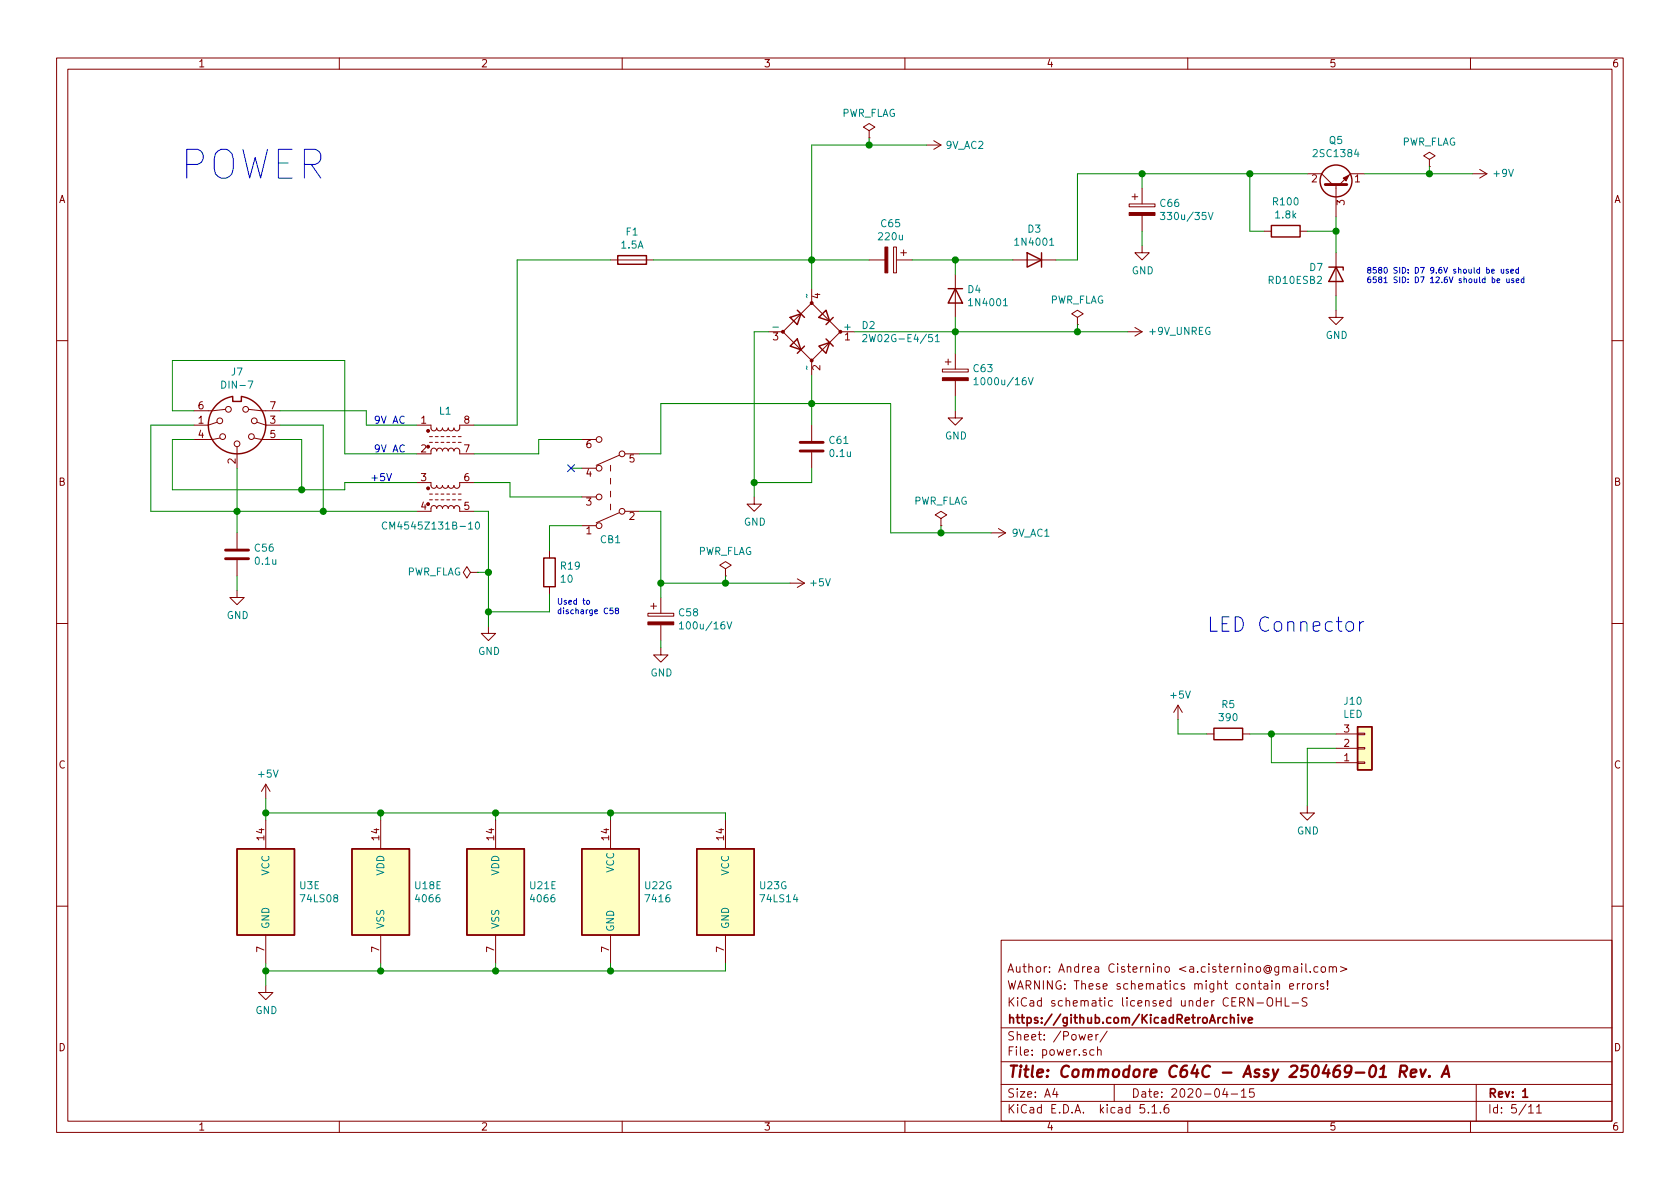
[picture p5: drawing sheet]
EESchema Schematic File Version 4
EELAYER 30 0
EELAYER END
$Descr A4 11693 8268
encoding utf-8
Sheet 5 11
Title "Commodore C64C - Assy 250469-01 Rev. A"
Date "2020-04-15"
Rev "1"
Comp "https://github.com/KicadRetroArchive"
Comment1 "KiCad schematic licensed under CERN-OHL-S"
Comment2 "WARNING: These schematics might contain errors!"
Comment3 "Author: Andrea Cisternino <a.cisternino@gmail.com>"
Comment4 ""
$EndDescr
$Comp
L 4xxx:4066 U?
U 5 1
P 2650 6200
AR Path="/5E1CEE0C/5E849CC4" Ref="U?"  Part="5" 
AR Path="/5E849CC4" Ref="U?"  Part="5" 
AR Path="/5E8458FD/5E849CC4" Ref="U18"  Part="5" 
F 0 "U18" H 2880 6246 50  0000 L CNN
F 1 "4066" H 2880 6155 50  0000 L CNN
F 2 "Package_DIP:DIP-14_W7.62mm_Socket" H 2650 6200 50  0001 C CNN
F 3 "http://www.ti.com/lit/ds/symlink/cd4066b.pdf" H 2650 6200 50  0001 C CNN
	5    2650 6200
	1    0    0    -1  
$EndComp
$Comp
L power:+5V #PWR?
U 1 1
P 1850 5550
AR Path="/5E1CEE0C/5E849CCA" Ref="#PWR?"  Part="1" 
AR Path="/5E849CCA" Ref="#PWR?"  Part="1" 
AR Path="/5E8458FD/5E849CCA" Ref="#PWR0133"  Part="1" 
F 0 "#PWR0133" H 1850 5400 50  0001 C CNN
F 1 "+5V" H 1865 5723 50  0000 C CNN
F 2 "" H 1850 5550 50  0001 C CNN
F 3 "" H 1850 5550 50  0001 C CNN
	1    1850 5550
	1    0    0    -1  
$EndComp
$Comp
L power:GND #PWR?
U 1 1
P 1850 6850
AR Path="/5E1CEE0C/5E849CD0" Ref="#PWR?"  Part="1" 
AR Path="/5E849CD0" Ref="#PWR?"  Part="1" 
AR Path="/5E8458FD/5E849CD0" Ref="#PWR0134"  Part="1" 
F 0 "#PWR0134" H 1850 6600 50  0001 C CNN
F 1 "GND" H 1855 6677 50  0000 C CNN
F 2 "" H 1850 6850 50  0001 C CNN
F 3 "" H 1850 6850 50  0001 C CNN
	1    1850 6850
	1    0    0    -1  
$EndComp
Wire Wire Line
	1850 6700 1850 6750
Wire Wire Line
	1850 5550 1850 5650
$Comp
L 74xx:74LS14 U?
U 7 1
P 5050 6200
AR Path="/5E1CEE0C/5E849CD8" Ref="U?"  Part="7" 
AR Path="/5E849CD8" Ref="U?"  Part="7" 
AR Path="/5E8458FD/5E849CD8" Ref="U23"  Part="7" 
F 0 "U23" H 5280 6246 50  0000 L CNN
F 1 "74LS14" H 5280 6155 50  0000 L CNN
F 2 "Package_DIP:DIP-14_W7.62mm_Socket" H 5050 6200 50  0001 C CNN
F 3 "http://www.ti.com/lit/gpn/sn74LS14" H 5050 6200 50  0001 C CNN
	7    5050 6200
	1    0    0    -1  
$EndComp
Wire Wire Line
	1850 5650 2650 5650
Wire Wire Line
	2650 5650 2650 5700
Connection ~ 1850 5650
Wire Wire Line
	1850 5650 1850 5700
Wire Wire Line
	1850 6750 2650 6750
Wire Wire Line
	2650 6750 2650 6700
Connection ~ 1850 6750
Wire Wire Line
	1850 6750 1850 6850
$Comp
L krl_74xx:7416 U22
U 7 1
P 4250 6200
F 0 "U22" H 4480 6246 50  0000 L CNN
F 1 "7416" H 4480 6155 50  0000 L CNN
F 2 "Package_DIP:DIP-14_W7.62mm_Socket" H 4250 6200 50  0001 C CNN
F 3 "https://www.ti.com/lit/ds/symlink/sn7416.pdf" H 4250 6200 50  0001 C CNN
	7    4250 6200
	1    0    0    -1  
$EndComp
$Comp
L 74xx:74LS08 U3
U 5 1
P 1850 6200
F 0 "U3" H 2080 6246 50  0000 L CNN
F 1 "74LS08" H 2080 6155 50  0000 L CNN
F 2 "Package_DIP:DIP-14_W7.62mm_Socket" H 1850 6200 50  0001 C CNN
F 3 "http://www.ti.com/lit/gpn/sn74LS08" H 1850 6200 50  0001 C CNN
	5    1850 6200
	1    0    0    -1  
$EndComp
Wire Wire Line
	2650 5650 3450 5650
Wire Wire Line
	5050 5650 5050 5700
Connection ~ 2650 5650
Wire Wire Line
	4250 5700 4250 5650
Connection ~ 4250 5650
Wire Wire Line
	4250 5650 5050 5650
Wire Wire Line
	2650 6750 3450 6750
Wire Wire Line
	5050 6750 5050 6700
Connection ~ 2650 6750
Wire Wire Line
	4250 6750 4250 6700
Connection ~ 4250 6750
Wire Wire Line
	4250 6750 5050 6750
$Comp
L 4xxx:4066 U21
U 5 1
P 3450 6200
F 0 "U21" H 3680 6246 50  0000 L CNN
F 1 "4066" H 3680 6155 50  0000 L CNN
F 2 "Package_DIP:DIP-14_W7.62mm_Socket" H 3450 6200 50  0001 C CNN
F 3 "http://www.ti.com/lit/ds/symlink/cd4066b.pdf" H 3450 6200 50  0001 C CNN
	5    3450 6200
	1    0    0    -1  
$EndComp
Wire Wire Line
	3450 6700 3450 6750
Connection ~ 3450 6750
Wire Wire Line
	3450 6750 4250 6750
Wire Wire Line
	3450 5700 3450 5650
Connection ~ 3450 5650
Wire Wire Line
	3450 5650 4250 5650
$Comp
L Connector:DIN-7 J7
U 1 1
P 1650 2950
F 0 "J7" H 1650 2583 50  0000 C CNN
F 1 "DIN-7" H 1650 2674 50  0000 C CNN
F 2 "krl_Connector_DIN:C64_Original_DIN-7_Circular" H 1650 2950 50  0001 C CNN
F 3 "http://www.mouser.com/ds/2/18/40_c091_abd_e-75918.pdf" H 1650 2950 50  0001 C CNN
	1    1650 2950
	1    0    0    1   
$EndComp
$Comp
L krl_Filter:CM4545Z131B-10 L1
U 1 1
P 3100 3250
F 0 "L1" H 3100 3650 50  0000 C CNN
F 1 "CM4545Z131B-10" H 3000 2850 50  0000 C CNN
F 2 "krl_Filter:Laird_CM4545Z131B-10" H 3150 2950 50  0001 C CNN
F 3 "" H 3550 3345 50  0001 C CNN
	1    3100 3250
	1    0    0    -1  
$EndComp
Wire Wire Line
	1350 2950 1050 2950
Wire Wire Line
	1050 2950 1050 3550
Wire Wire Line
	1050 3550 1650 3550
Wire Wire Line
	1650 3250 1650 3550
Connection ~ 1650 3550
Wire Wire Line
	1650 3550 2250 3550
Wire Wire Line
	1950 2950 2250 2950
Wire Wire Line
	2250 2950 2250 3550
$Comp
L Device:C C56
U 1 1
P 1650 3850
F 0 "C56" H 1765 3896 50  0000 L CNN
F 1 "0.1u" H 1765 3805 50  0000 L CNN
F 2 "Capacitor_THT:C_Disc_D4.7mm_W2.5mm_P5.00mm" H 1688 3700 50  0001 C CNN
F 3 "~" H 1650 3850 50  0001 C CNN
	1    1650 3850
	1    0    0    -1  
$EndComp
$Comp
L power:GND #PWR0135
U 1 1
P 1650 4100
F 0 "#PWR0135" H 1650 3850 50  0001 C CNN
F 1 "GND" H 1655 3927 50  0000 C CNN
F 2 "" H 1650 4100 50  0001 C CNN
F 3 "" H 1650 4100 50  0001 C CNN
	1    1650 4100
	1    0    0    -1  
$EndComp
Wire Wire Line
	1650 4000 1650 4100
$Comp
L power:GND #PWR0136
U 1 1
P 3400 4350
F 0 "#PWR0136" H 3400 4100 50  0001 C CNN
F 1 "GND" H 3405 4177 50  0000 C CNN
F 2 "" H 3400 4350 50  0001 C CNN
F 3 "" H 3400 4350 50  0001 C CNN
	1    3400 4350
	1    0    0    -1  
$EndComp
Wire Wire Line
	3300 3550 3400 3550
Wire Wire Line
	1350 3050 1200 3050
Wire Wire Line
	1200 3050 1200 3400
Wire Wire Line
	1200 3400 2100 3400
Wire Wire Line
	1950 3050 2100 3050
Wire Wire Line
	2100 3050 2100 3400
Connection ~ 2100 3400
Wire Wire Line
	2100 3400 2400 3400
Connection ~ 2250 3550
Wire Wire Line
	1650 3700 1650 3550
Wire Wire Line
	2250 3550 2900 3550
Wire Wire Line
	1350 2850 1200 2850
Wire Wire Line
	1200 2850 1200 2500
Wire Wire Line
	1200 2500 2400 2500
Wire Wire Line
	2400 2500 2400 3150
Wire Wire Line
	2400 3150 2900 3150
Wire Wire Line
	1950 2850 2550 2850
Wire Wire Line
	2550 2850 2550 2950
Wire Wire Line
	2550 2950 2900 2950
$Comp
L Device:Fuse F1
U 1 1
P 4400 1800
F 0 "F1" V 4203 1800 50  0000 C CNN
F 1 "1.5A" V 4294 1800 50  0000 C CNN
F 2 "250469-01:Fuseclip_Cylinder-6.3x32mm" V 4330 1800 50  0001 C CNN
F 3 "~" H 4400 1800 50  0001 C CNN
	1    4400 1800
	0    1    1    0   
$EndComp
$Comp
L Device:CP C58
U 1 1
P 4600 4300
F 0 "C58" H 4718 4346 50  0000 L CNN
F 1 "100u/16V" H 4718 4255 50  0000 L CNN
F 2 "Capacitor_THT:CP_Radial_D10.0mm_P5.00mm" H 4638 4150 50  0001 C CNN
F 3 "~" H 4600 4300 50  0001 C CNN
	1    4600 4300
	1    0    0    -1  
$EndComp
$Comp
L Device:C C61
U 1 1
P 5650 3100
F 0 "C61" H 5765 3146 50  0000 L CNN
F 1 "0.1u" H 5765 3055 50  0000 L CNN
F 2 "Capacitor_THT:C_Disc_D4.7mm_W2.5mm_P5.00mm" H 5688 2950 50  0001 C CNN
F 3 "~" H 5650 3100 50  0001 C CNN
	1    5650 3100
	1    0    0    -1  
$EndComp
Wire Wire Line
	3300 3150 3750 3150
Wire Wire Line
	3300 2950 3600 2950
Wire Wire Line
	3600 2950 3600 1800
Wire Wire Line
	3600 1800 4250 1800
Wire Wire Line
	4450 3150 4600 3150
Wire Wire Line
	4600 3150 4600 2800
Wire Wire Line
	4550 1800 5650 1800
Wire Wire Line
	5650 1800 5650 2000
$Comp
L power:GND #PWR04
U 1 1
P 5250 3450
F 0 "#PWR04" H 5250 3200 50  0001 C CNN
F 1 "GND" H 5255 3277 50  0000 C CNN
F 2 "" H 5250 3450 50  0001 C CNN
F 3 "" H 5250 3450 50  0001 C CNN
	1    5250 3450
	1    0    0    -1  
$EndComp
Wire Wire Line
	5650 2800 5650 2600
Wire Wire Line
	5650 3350 5650 3250
Wire Wire Line
	4600 2800 5650 2800
Wire Wire Line
	5350 2300 5250 2300
Wire Wire Line
	5250 2300 5250 3350
Connection ~ 5250 3350
Wire Wire Line
	5250 3350 5650 3350
Wire Wire Line
	5250 3350 5250 3450
Wire Wire Line
	5650 2800 5650 2950
Connection ~ 5650 2800
Wire Wire Line
	4450 3550 4600 3550
Wire Wire Line
	4600 3550 4600 4050
Wire Wire Line
	4600 4050 5050 4050
Wire Wire Line
	4600 4150 4600 4050
Connection ~ 4600 4050
$Comp
L power:GND #PWR03
U 1 1
P 4600 4500
F 0 "#PWR03" H 4600 4250 50  0001 C CNN
F 1 "GND" H 4605 4327 50  0000 C CNN
F 2 "" H 4600 4500 50  0001 C CNN
F 3 "" H 4600 4500 50  0001 C CNN
	1    4600 4500
	1    0    0    -1  
$EndComp
Wire Wire Line
	4600 4500 4600 4450
$Comp
L power:PWR_FLAG #FLG01
U 1 1
P 5050 4000
F 0 "#FLG01" H 5050 4075 50  0001 C CNN
F 1 "PWR_FLAG" H 5050 4173 50  0000 C CNN
F 2 "" H 5050 4000 50  0001 C CNN
F 3 "~" H 5050 4000 50  0001 C CNN
	1    5050 4000
	1    0    0    -1  
$EndComp
Wire Wire Line
	5050 4000 5050 4050
Connection ~ 5050 4050
Wire Wire Line
	5050 4050 5500 4050
Text Notes 2575 3350 0    50   ~ 0
+5V
Text Notes 2600 3150 0    50   ~ 0
9V AC
Text Notes 2600 2950 0    50   ~ 0
9V AC
Wire Wire Line
	5650 1800 6050 1800
Connection ~ 5650 1800
Wire Wire Line
	5650 2800 6200 2800
Wire Wire Line
	5650 1800 5650 1000
Wire Wire Line
	5650 1000 6050 1000
$Comp
L Device:CP C65
U 1 1
P 6200 1800
F 0 "C65" V 5945 1800 50  0000 C CNN
F 1 "220u" V 6036 1800 50  0000 C CNN
F 2 "Capacitor_THT:CP_Radial_D10.0mm_P5.00mm" H 6238 1650 50  0001 C CNN
F 3 "~" H 6200 1800 50  0001 C CNN
	1    6200 1800
	0    1    1    0   
$EndComp
$Comp
L Diode:1N4001 D3
U 1 1
P 7200 1800
F 0 "D3" H 7200 2017 50  0000 C CNN
F 1 "1N4001" H 7200 1926 50  0000 C CNN
F 2 "Diode_THT:D_DO-41_SOD81_P5.08mm_Vertical_KathodeUp" H 7200 1625 50  0001 C CNN
F 3 "http://www.vishay.com/docs/88503/1n4001.pdf" H 7200 1800 50  0001 C CNN
	1    7200 1800
	-1   0    0    -1  
$EndComp
$Comp
L Diode:1N4001 D4
U 1 1
P 6650 2050
F 0 "D4" V 6604 2130 50  0000 L CNN
F 1 "1N4001" V 6695 2130 50  0000 L CNN
F 2 "Diode_THT:D_DO-41_SOD81_P5.08mm_Vertical_KathodeUp" H 6650 1875 50  0001 C CNN
F 3 "http://www.vishay.com/docs/88503/1n4001.pdf" H 6650 2050 50  0001 C CNN
	1    6650 2050
	0    1    1    0   
$EndComp
Wire Wire Line
	6350 1800 6650 1800
Wire Wire Line
	5950 2300 6650 2300
Wire Wire Line
	6650 2300 6650 2200
Connection ~ 6650 2300
Wire Wire Line
	6650 2300 7500 2300
Wire Wire Line
	6650 1900 6650 1800
Connection ~ 6650 1800
Wire Wire Line
	6650 1800 7050 1800
Wire Wire Line
	6200 2800 6200 3700
Wire Wire Line
	6200 3700 6550 3700
$Comp
L Device:CP C63
U 1 1
P 6650 2600
F 0 "C63" H 6768 2646 50  0000 L CNN
F 1 "1000u/16V" H 6768 2555 50  0000 L CNN
F 2 "Capacitor_THT:CP_Axial_L30.0mm_D15.0mm_P35.00mm_Horizontal" H 6688 2450 50  0001 C CNN
F 3 "~" H 6650 2600 50  0001 C CNN
	1    6650 2600
	1    0    0    -1  
$EndComp
Wire Wire Line
	6650 2450 6650 2300
$Comp
L power:GND #PWR07
U 1 1
P 6650 2850
F 0 "#PWR07" H 6650 2600 50  0001 C CNN
F 1 "GND" H 6655 2677 50  0000 C CNN
F 2 "" H 6650 2850 50  0001 C CNN
F 3 "" H 6650 2850 50  0001 C CNN
	1    6650 2850
	1    0    0    -1  
$EndComp
Wire Wire Line
	6650 2850 6650 2750
$Comp
L Device:CP C66
U 1 1
P 7950 1450
F 0 "C66" H 8068 1496 50  0000 L CNN
F 1 "330u/35V" H 8068 1405 50  0000 L CNN
F 2 "Capacitor_THT:CP_Radial_D12.5mm_P5.00mm" H 7988 1300 50  0001 C CNN
F 3 "~" H 7950 1450 50  0001 C CNN
	1    7950 1450
	1    0    0    -1  
$EndComp
Wire Wire Line
	7350 1800 7500 1800
Wire Wire Line
	7500 1800 7500 1200
Wire Wire Line
	7500 1200 7950 1200
Wire Wire Line
	7950 1300 7950 1200
Connection ~ 7950 1200
Wire Wire Line
	7950 1200 8700 1200
$Comp
L power:GND #PWR010
U 1 1
P 7950 1700
F 0 "#PWR010" H 7950 1450 50  0001 C CNN
F 1 "GND" H 7955 1527 50  0000 C CNN
F 2 "" H 7950 1700 50  0001 C CNN
F 3 "" H 7950 1700 50  0001 C CNN
	1    7950 1700
	1    0    0    -1  
$EndComp
Wire Wire Line
	7950 1700 7950 1600
$Comp
L krl_Transistor_BJT:2SC1384 Q5
U 1 1
P 9300 1300
AR Path="/5E795972" Ref="Q5"  Part="1" 
AR Path="/5E8458FD/5E795972" Ref="Q5"  Part="1" 
F 0 "Q5" V 9629 1300 50  0000 C CNN
F 1 "2SC1384" V 9538 1300 50  0000 C CNN
F 2 "Package_TO_SOT_THT:TO-92_Inline_Wide" H 9500 1225 50  0001 L CIN
F 3 "http://www.unisonic.com.tw/datasheet/2SC1384.pdf" H 9300 1300 50  0001 L CNN
	1    9300 1300
	0    -1   -1   0   
$EndComp
$Comp
L Device:R R100
U 1 1
P 8950 1600
F 0 "R100" V 8743 1600 50  0000 C CNN
F 1 "1.8k" V 8834 1600 50  0000 C CNN
F 2 "Resistor_THT:R_Axial_DIN0207_L6.3mm_D2.5mm_P5.08mm_Vertical" V 8880 1600 50  0001 C CNN
F 3 "~" H 8950 1600 50  0001 C CNN
	1    8950 1600
	0    1    1    0   
$EndComp
Wire Wire Line
	8800 1600 8700 1600
Wire Wire Line
	8700 1600 8700 1200
Connection ~ 8700 1200
Wire Wire Line
	8700 1200 9100 1200
Wire Wire Line
	9300 1500 9300 1600
Wire Wire Line
	9100 1600 9300 1600
Connection ~ 9300 1600
Wire Wire Line
	9300 1600 9300 1750
$Comp
L power:GND #PWR013
U 1 1
P 9300 2150
F 0 "#PWR013" H 9300 1900 50  0001 C CNN
F 1 "GND" H 9305 1977 50  0000 C CNN
F 2 "" H 9300 2150 50  0001 C CNN
F 3 "" H 9300 2150 50  0001 C CNN
	1    9300 2150
	1    0    0    -1  
$EndComp
Wire Wire Line
	9300 2150 9300 2050
Text Notes 9510 1970 0    40   ~ 0
8580 SID: D7 9.6V should be used\n6581 SID: D7 12.6V should be used
Wire Wire Line
	9500 1200 9950 1200
$Comp
L 250469-01:+9V_UNREG #PWR09
U 1 1
P 7850 2300
F 0 "#PWR09" H 7850 2150 50  0001 C CNN
F 1 "+9V_UNREG" V 7845 2440 50  0000 L CNN
F 2 "" H 7850 2300 50  0001 C CNN
F 3 "" H 7850 2300 50  0001 C CNN
	1    7850 2300
	0    1    1    0   
$EndComp
$Comp
L power:PWR_FLAG #FLG04
U 1 1
P 7500 2250
F 0 "#FLG04" H 7500 2325 50  0001 C CNN
F 1 "PWR_FLAG" H 7500 2423 50  0000 C CNN
F 2 "" H 7500 2250 50  0001 C CNN
F 3 "~" H 7500 2250 50  0001 C CNN
	1    7500 2250
	1    0    0    -1  
$EndComp
Wire Wire Line
	7500 2250 7500 2300
Connection ~ 7500 2300
Wire Wire Line
	7500 2300 7850 2300
$Comp
L 250469-01:9V_AC1 #PWR08
U 1 1
P 6900 3700
F 0 "#PWR08" H 6900 3550 50  0001 C CNN
F 1 "9V_AC1" V 6900 3840 50  0000 L CNN
F 2 "" H 6900 3700 50  0001 C CNN
F 3 "" H 6900 3700 50  0001 C CNN
	1    6900 3700
	0    1    1    0   
$EndComp
$Comp
L power:PWR_FLAG #FLG03
U 1 1
P 6550 3650
F 0 "#FLG03" H 6550 3725 50  0001 C CNN
F 1 "PWR_FLAG" H 6550 3823 50  0000 C CNN
F 2 "" H 6550 3650 50  0001 C CNN
F 3 "~" H 6550 3650 50  0001 C CNN
	1    6550 3650
	1    0    0    -1  
$EndComp
Wire Wire Line
	6550 3650 6550 3700
Connection ~ 6550 3700
Wire Wire Line
	6550 3700 6900 3700
$Comp
L power:+9V #PWR014
U 1 1
P 10250 1200
F 0 "#PWR014" H 10250 1050 50  0001 C CNN
F 1 "+9V" V 10245 1335 50  0000 L CNN
F 2 "" H 10250 1200 50  0001 C CNN
F 3 "" H 10250 1200 50  0001 C CNN
	1    10250 1200
	0    1    1    0   
$EndComp
$Comp
L power:PWR_FLAG #FLG05
U 1 1
P 9950 1150
F 0 "#FLG05" H 9950 1225 50  0001 C CNN
F 1 "PWR_FLAG" H 9950 1323 50  0000 C CNN
F 2 "" H 9950 1150 50  0001 C CNN
F 3 "~" H 9950 1150 50  0001 C CNN
	1    9950 1150
	1    0    0    -1  
$EndComp
Wire Wire Line
	9950 1150 9950 1200
Connection ~ 9950 1200
Wire Wire Line
	9950 1200 10250 1200
$Comp
L 250469-01:9V_AC2 #PWR06
U 1 1
P 6450 1000
F 0 "#PWR06" H 6450 850 50  0001 C CNN
F 1 "9V_AC2" V 6450 1130 50  0000 L CNN
F 2 "" H 6450 1000 50  0001 C CNN
F 3 "" H 6450 1000 50  0001 C CNN
	1    6450 1000
	0    1    1    0   
$EndComp
$Comp
L power:PWR_FLAG #FLG02
U 1 1
P 6050 950
F 0 "#FLG02" H 6050 1025 50  0001 C CNN
F 1 "PWR_FLAG" H 6050 1123 50  0000 C CNN
F 2 "" H 6050 950 50  0001 C CNN
F 3 "~" H 6050 950 50  0001 C CNN
	1    6050 950 
	1    0    0    -1  
$EndComp
Wire Wire Line
	6050 950  6050 1000
Connection ~ 6050 1000
Wire Wire Line
	6050 1000 6450 1000
$Comp
L power:+5V #PWR05
U 1 1
P 5500 4050
F 0 "#PWR05" H 5500 3900 50  0001 C CNN
F 1 "+5V" V 5495 4180 50  0000 L CNN
F 2 "" H 5500 4050 50  0001 C CNN
F 3 "" H 5500 4050 50  0001 C CNN
	1    5500 4050
	0    1    1    0   
$EndComp
$Comp
L krl_Diode:RD10ESB2 D7
U 1 1
P 9300 1900
F 0 "D7" V 9250 1710 50  0000 L CNN
F 1 "RD10ESB2" V 9340 1420 50  0000 L CNN
F 2 "Diode_THT:D_DO-34_SOD68_P5.08mm_Vertical_KathodeUp" H 9300 1725 50  0001 C CNN
F 3 "" H 9300 1900 50  0001 C CNN
	1    9300 1900
	0    1    1    0   
$EndComp
$Comp
L Connector_Generic:Conn_01x03 J10
U 1 1
P 9500 5200
F 0 "J10" H 9418 4875 50  0000 C CNN
F 1 "LED" H 9418 4966 50  0000 C CNN
F 2 "Connector_PinHeader_2.54mm:PinHeader_1x03_P2.54mm_Vertical" H 9500 5200 50  0001 C CNN
F 3 "~" H 9500 5200 50  0001 C CNN
	1    9500 5200
	1    0    0    1   
$EndComp
$Comp
L power:+5V #PWR?
U 1 1
P 8200 5000
AR Path="/5E1CEE0C/5E6A0373" Ref="#PWR?"  Part="1" 
AR Path="/5E6A0373" Ref="#PWR?"  Part="1" 
AR Path="/5E8458FD/5E6A0373" Ref="#PWR011"  Part="1" 
F 0 "#PWR011" H 8200 4850 50  0001 C CNN
F 1 "+5V" H 8215 5173 50  0000 C CNN
F 2 "" H 8200 5000 50  0001 C CNN
F 3 "" H 8200 5000 50  0001 C CNN
	1    8200 5000
	1    0    0    -1  
$EndComp
$Comp
L power:GND #PWR012
U 1 1
P 9100 5600
F 0 "#PWR012" H 9100 5350 50  0001 C CNN
F 1 "GND" H 9105 5427 50  0000 C CNN
F 2 "" H 9100 5600 50  0001 C CNN
F 3 "" H 9100 5600 50  0001 C CNN
	1    9100 5600
	1    0    0    -1  
$EndComp
$Comp
L Device:R R5
U 1 1
P 8550 5100
F 0 "R5" V 8343 5100 50  0000 C CNN
F 1 "390" V 8434 5100 50  0000 C CNN
F 2 "Resistor_THT:R_Axial_DIN0207_L6.3mm_D2.5mm_P5.08mm_Vertical" V 8480 5100 50  0001 C CNN
F 3 "~" H 8550 5100 50  0001 C CNN
	1    8550 5100
	0    1    1    0   
$EndComp
Wire Wire Line
	8200 5000 8200 5100
Wire Wire Line
	8200 5100 8400 5100
Wire Wire Line
	8700 5100 8850 5100
Wire Wire Line
	8850 5100 8850 5300
Wire Wire Line
	8850 5300 9300 5300
Connection ~ 8850 5100
Wire Wire Line
	8850 5100 9300 5100
Wire Wire Line
	9300 5200 9100 5200
Wire Wire Line
	9100 5200 9100 5600
Text Notes 1250 1250 0    200  ~ 0
POWER
Text Notes 8400 4400 0    100  ~ 0
LED Connector
$Comp
L power:PWR_FLAG #FLG0102
U 1 1
P 3325 3975
F 0 "#FLG0102" H 3325 4050 50  0001 C CNN
F 1 "PWR_FLAG" V 3325 4275 50  0000 C CNN
F 2 "" H 3325 3975 50  0001 C CNN
F 3 "~" H 3325 3975 50  0001 C CNN
	1    3325 3975
	0    -1   -1   0   
$EndComp
Wire Wire Line
	2400 3350 2400 3400
Wire Wire Line
	2400 3350 2900 3350
Wire Wire Line
	3400 3550 3400 3975
Wire Wire Line
	3325 3975 3400 3975
Connection ~ 3400 3975
Wire Wire Line
	3400 3975 3400 4250
Wire Wire Line
	3550 3350 3550 3450
Wire Wire Line
	3550 3450 4050 3450
Wire Wire Line
	3300 3350 3550 3350
$Comp
L Device:R R19
U 1 1
P 3825 3975
F 0 "R19" H 3895 4021 50  0000 L CNN
F 1 "10" H 3895 3930 50  0000 L CNN
F 2 "Resistor_THT:R_Axial_DIN0309_L9.0mm_D3.2mm_P15.24mm_Horizontal" V 3755 3975 50  0001 C CNN
F 3 "~" H 3825 3975 50  0001 C CNN
	1    3825 3975
	1    0    0    -1  
$EndComp
Wire Wire Line
	4050 3650 3825 3650
Wire Wire Line
	3825 3650 3825 3825
Wire Wire Line
	3825 4125 3825 4250
Wire Wire Line
	3825 4250 3400 4250
Connection ~ 3400 4250
Wire Wire Line
	3400 4250 3400 4350
Wire Wire Line
	3750 3150 3750 3050
Wire Wire Line
	3750 3050 4050 3050
Wire Wire Line
	4050 3250 3975 3250
NoConn ~ 3975 3250
Text Notes 3875 4275 0    40   ~ 0
Used to\ndischarge C58
$Comp
L Device:D_Bridge_+A-A D2
U 1 1
P 5650 2300
F 0 "D2" H 5994 2346 50  0000 L CNN
F 1 "2W02G-E4/51" H 5994 2255 50  0000 L CNN
F 2 "Diode_THT:Diode_Bridge_Round_D9.8mm" H 5650 2300 50  0001 C CNN
F 3 "~" H 5650 2300 50  0001 C CNN
	1    5650 2300
	1    0    0    -1  
$EndComp
$Comp
L krl_Switch:SW_DPDT CB1
U 1 1
P 4250 3350
F 0 "CB1" H 4250 3750 50  0000 C CNN
F 1 "SW_DPDT" V 3876 3350 50  0001 C CNN
F 2 "250469-01:RockerSwitch_CuK_DPDT_E201J1AV2" H 4550 3250 50  0001 C CNN
F 3 "~" H 4500 3350 50  0001 C CNN
	1    4250 3350
	-1   0    0    1   
$EndComp
$EndSCHEMATC
